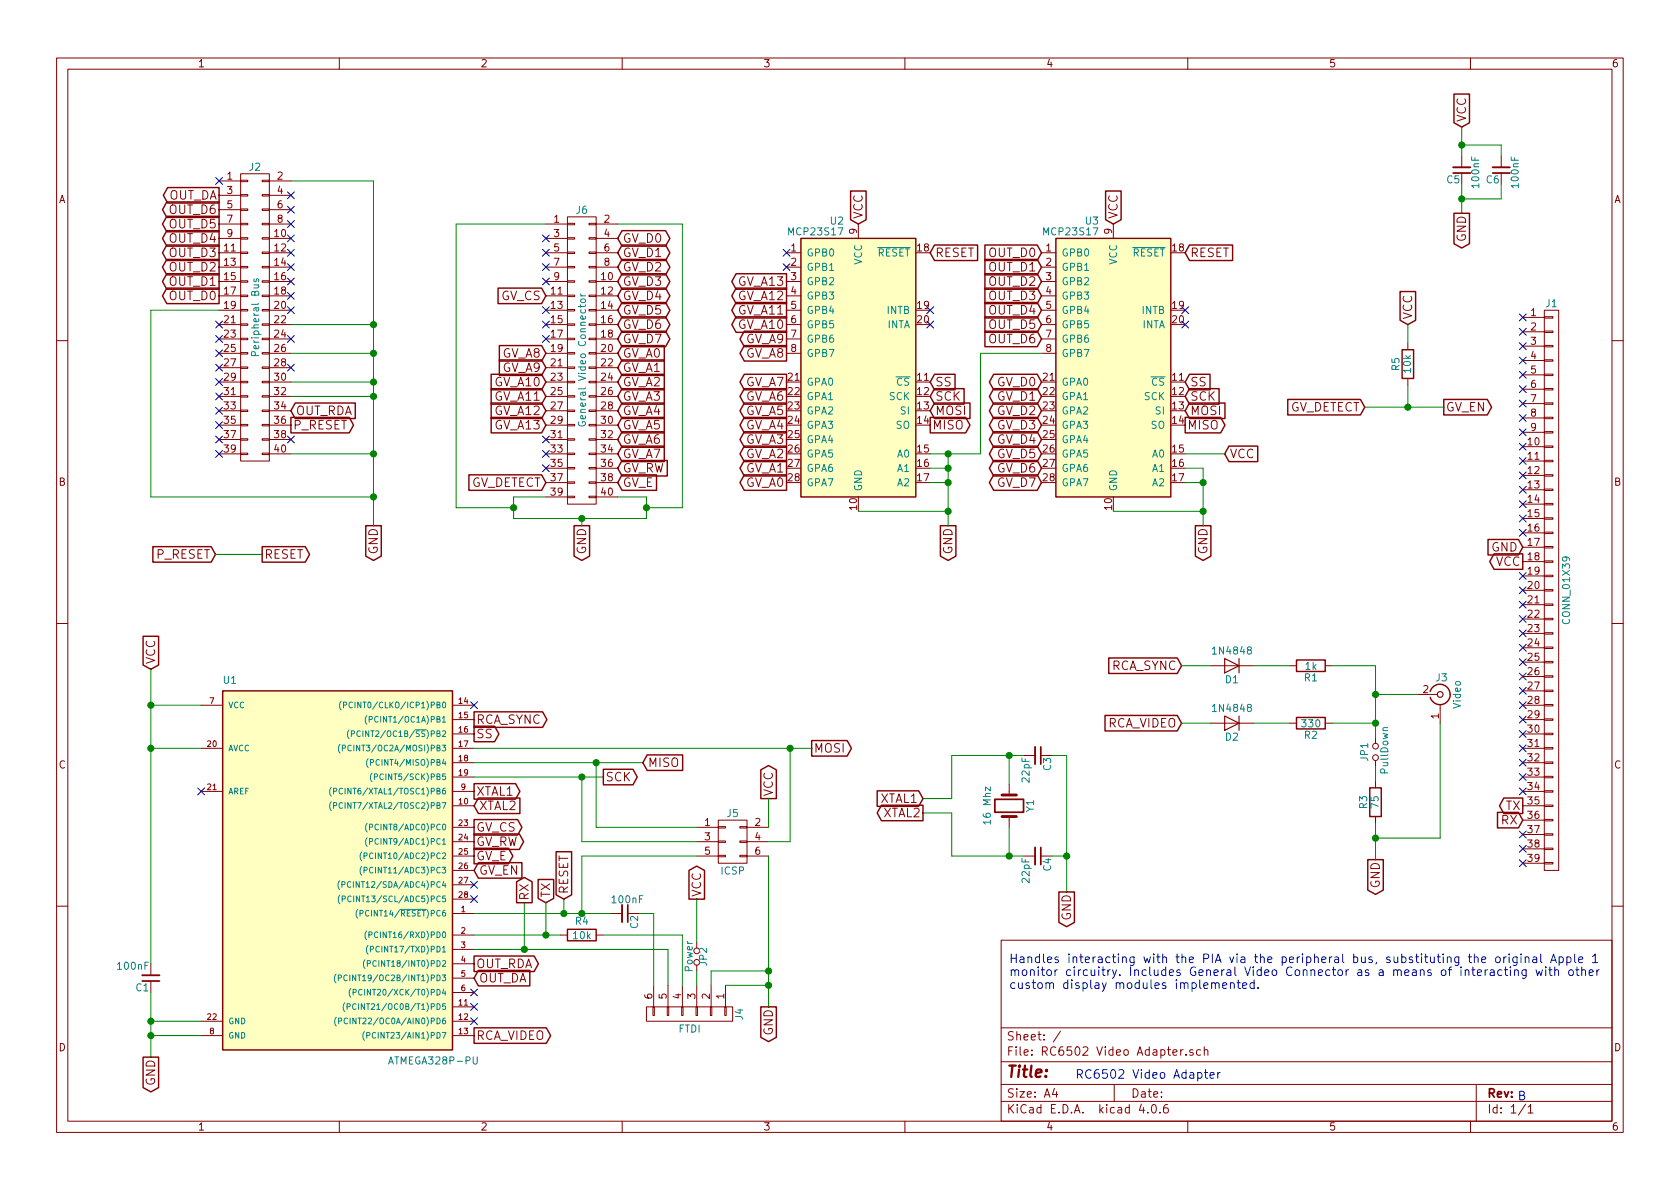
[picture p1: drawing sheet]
EESchema Schematic File Version 2
LIBS:power
LIBS:device
LIBS:transistors
LIBS:conn
LIBS:linear
LIBS:regul
LIBS:74xx
LIBS:cmos4000
LIBS:adc-dac
LIBS:memory
LIBS:xilinx
LIBS:microcontrollers
LIBS:dsp
LIBS:microchip
LIBS:analog_switches
LIBS:motorola
LIBS:texas
LIBS:intel
LIBS:audio
LIBS:interface
LIBS:digital-audio
LIBS:philips
LIBS:display
LIBS:cypress
LIBS:siliconi
LIBS:opto
LIBS:atmel
LIBS:contrib
LIBS:valves
LIBS:rca
LIBS:RC6502 Video Adapter-cache
EELAYER 25 0
EELAYER END
$Descr A4 11693 8268
encoding utf-8
Sheet 1 1
Title ""
Date ""
Rev ""
Comp ""
Comment1 ""
Comment2 ""
Comment3 ""
Comment4 ""
$EndDescr
Text GLabel 10600 3800 0    60   Input ~ 0
GND
Text GLabel 10600 3900 0    60   Output ~ 0
VCC
NoConn ~ 10600 5800
NoConn ~ 10600 4300
NoConn ~ 10600 4700
Text Notes 8500 7500 2    60   ~ 0
RC6502 Video Adapter
Text Notes 10625 7650 2    60   ~ 0
B
$Comp
L CONN_01X39 J1
U 1 1
P 10800 4100
F 0 "J1" H 10800 6100 50  0000 C CNN
F 1 "CONN_01X39" V 10900 4100 50  0000 C CNN
F 2 "Pin_Headers:Pin_Header_Angled_1x39_Pitch2.54mm" H 10800 4100 50  0001 C CNN
F 3 "" H 10800 4100 50  0001 C CNN
	1    10800 4100
	1    0    0    -1  
$EndComp
NoConn ~ 10600 5900
NoConn ~ 10600 4400
NoConn ~ 10600 4600
NoConn ~ 10600 6000
NoConn ~ 10600 4200
NoConn ~ 10600 3500
NoConn ~ 10600 3400
NoConn ~ 10600 3200
NoConn ~ 10600 3100
NoConn ~ 10600 3000
NoConn ~ 10600 2900
NoConn ~ 10600 2800
NoConn ~ 10600 2700
NoConn ~ 10600 2600
Text GLabel 1525 2050 0    60   Output ~ 0
OUT_D0
Text GLabel 1525 1950 0    60   Output ~ 0
OUT_D1
Text GLabel 1525 1850 0    60   Output ~ 0
OUT_D2
Text GLabel 1525 1750 0    60   Output ~ 0
OUT_D3
Text GLabel 1525 1650 0    60   Output ~ 0
OUT_D4
Text GLabel 1525 1550 0    60   Output ~ 0
OUT_D5
Text GLabel 1525 1450 0    60   Output ~ 0
OUT_D6
Text GLabel 3300 6700 2    60   Output ~ 0
OUT_RDA
$Comp
L CONN_02X20 J2
U 1 1
P 1775 2200
F 0 "J2" H 1775 3250 50  0000 C CNN
F 1 "Peripheral Bus" V 1775 2200 50  0000 C CNN
F 2 "Connectors:IDC_Header_Straight_40pins" H 1775 1250 50  0001 C CNN
F 3 "" H 1775 1250 50  0001 C CNN
	1    1775 2200
	1    0    0    -1  
$EndComp
Text GLabel 2600 3650 3    60   Output ~ 0
GND
NoConn ~ 10600 4800
NoConn ~ 10600 4900
NoConn ~ 10600 5000
NoConn ~ 10600 5100
NoConn ~ 10600 5200
NoConn ~ 10600 5300
NoConn ~ 10600 5400
NoConn ~ 10600 5500
NoConn ~ 10600 2200
NoConn ~ 10600 2300
NoConn ~ 10600 2400
NoConn ~ 10600 2500
NoConn ~ 10600 3600
NoConn ~ 10600 3700
NoConn ~ 10600 4000
NoConn ~ 10600 4100
NoConn ~ 1525 3150
NoConn ~ 1525 2850
NoConn ~ 1525 2750
NoConn ~ 1525 2650
NoConn ~ 1525 2550
NoConn ~ 1525 2450
NoConn ~ 1525 2350
NoConn ~ 2025 3050
NoConn ~ 1525 1250
NoConn ~ 1525 2250
NoConn ~ 2025 2550
NoConn ~ 2025 2350
NoConn ~ 2025 2150
NoConn ~ 2025 2050
NoConn ~ 2025 1950
NoConn ~ 2025 1850
NoConn ~ 2025 1750
NoConn ~ 2025 1650
NoConn ~ 2025 1550
NoConn ~ 2025 1450
NoConn ~ 2025 1350
Text GLabel 1525 1350 0    60   Output ~ 0
OUT_DA
Text GLabel 2025 2950 2    60   Output ~ 0
P_RESET
Text GLabel 2025 2850 2    60   Input ~ 0
OUT_RDA
$Comp
L ATMEGA328P-PU U1
U 1 1
P 2300 6000
F 0 "U1" H 1550 7250 50  0000 L BNN
F 1 "ATMEGA328P-PU" H 2700 4600 50  0000 L BNN
F 2 "Housings_DIP:DIP-28_W7.62mm_Socket" H 2300 6000 50  0001 C CIN
F 3 "" H 2300 6000 50  0001 C CNN
	1    2300 6000
	1    0    0    -1  
$EndComp
$Comp
L Crystal Y1
U 1 1
P 7025 5600
F 0 "Y1" H 7025 5750 50  0000 C CNN
F 1 "16 Mhz" H 7025 5450 50  0000 C CNN
F 2 "Crystals:Crystal_HC49-4H_Vertical" H 7025 5600 50  0001 C CNN
F 3 "" H 7025 5600 50  0001 C CNN
	1    7025 5600
	0    1    1    0   
$EndComp
$Comp
L C_Small C4
U 1 1
P 7225 5950
F 0 "C4" H 7235 6020 50  0000 L CNN
F 1 "22pF" H 7235 5870 50  0000 L CNN
F 2 "Capacitors_THT:C_Disc_D4.7mm_W2.5mm_P5.00mm" H 7225 5950 50  0001 C CNN
F 3 "" H 7225 5950 50  0001 C CNN
	1    7225 5950
	0    1    1    0   
$EndComp
$Comp
L C_Small C3
U 1 1
P 7225 5250
F 0 "C3" H 7235 5320 50  0000 L CNN
F 1 "22pF" H 7235 5170 50  0000 L CNN
F 2 "Capacitors_THT:C_Disc_D4.7mm_W2.5mm_P5.00mm" H 7225 5250 50  0001 C CNN
F 3 "" H 7225 5250 50  0001 C CNN
	1    7225 5250
	0    1    1    0   
$EndComp
Text GLabel 7425 6200 3    60   Output ~ 0
GND
$Comp
L C_Small C1
U 1 1
P 1050 6800
F 0 "C1" H 1060 6870 50  0000 L CNN
F 1 "100nF" H 1060 6720 50  0000 L CNN
F 2 "Capacitors_THT:C_Disc_D4.7mm_W2.5mm_P5.00mm" H 1050 6800 50  0001 C CNN
F 3 "" H 1050 6800 50  0001 C CNN
	1    1050 6800
	-1   0    0    1   
$EndComp
Text GLabel 1050 7350 3    60   Output ~ 0
GND
Text GLabel 1050 4650 1    60   Input ~ 0
VCC
Text GLabel 3300 6800 2    60   Input ~ 0
OUT_DA
Text GLabel 3300 5500 2    60   Output ~ 0
XTAL1
Text GLabel 3300 5600 2    60   Input ~ 0
XTAL2
Text GLabel 6425 5550 0    60   Input ~ 0
XTAL1
Text GLabel 6425 5650 0    60   Output ~ 0
XTAL2
Text GLabel 3925 6250 1    60   Input ~ 0
RESET
$Comp
L CONN_01X06 J4
U 1 1
P 4800 7050
F 0 "J4" H 4800 7400 50  0000 C CNN
F 1 "FTDI" V 4900 7050 50  0000 C CNN
F 2 "Pin_Headers:Pin_Header_Angled_1x06_Pitch2.54mm" H 4800 7050 50  0001 C CNN
F 3 "" H 4800 7050 50  0001 C CNN
	1    4800 7050
	0    1    1    0   
$EndComp
$Comp
L R R4
U 1 1
P 4050 6500
F 0 "R4" V 3950 6500 50  0000 C CNN
F 1 "10k" V 4050 6500 50  0000 C CNN
F 2 "Resistors_THT:R_Axial_DIN0207_L6.3mm_D2.5mm_P10.16mm_Horizontal" V 3980 6500 50  0001 C CNN
F 3 "" H 4050 6500 50  0001 C CNN
	1    4050 6500
	0    1    1    0   
$EndComp
Text GLabel 5350 7000 3    60   Output ~ 0
GND
Text GLabel 4850 6250 1    60   Output ~ 0
VCC
$Comp
L C_Small C2
U 1 1
P 4350 6350
F 0 "C2" H 4360 6420 50  0000 L CNN
F 1 "100nF" V 4250 6250 50  0000 L CNN
F 2 "Capacitors_THT:C_Disc_D4.7mm_W2.5mm_P5.00mm" H 4350 6350 50  0001 C CNN
F 3 "" H 4350 6350 50  0001 C CNN
	1    4350 6350
	0    1    1    0   
$EndComp
$Comp
L CONN_02X03 J5
U 1 1
P 5100 5850
F 0 "J5" H 5100 6050 50  0000 C CNN
F 1 "ICSP" H 5100 5650 50  0000 C CNN
F 2 "Pin_Headers:Pin_Header_Straight_2x03_Pitch2.54mm" H 5100 4650 50  0001 C CNN
F 3 "" H 5100 4650 50  0001 C CNN
	1    5100 5850
	1    0    0    -1  
$EndComp
Text GLabel 5350 5550 1    60   Output ~ 0
VCC
Text GLabel 7250 1750 0    60   Input ~ 0
OUT_D0
Text GLabel 7250 1850 0    60   Input ~ 0
OUT_D1
Text GLabel 7250 1950 0    60   Input ~ 0
OUT_D2
Text GLabel 7250 2050 0    60   Input ~ 0
OUT_D3
Text GLabel 7250 2150 0    60   Input ~ 0
OUT_D4
Text GLabel 7250 2250 0    60   Input ~ 0
OUT_D5
Text GLabel 7250 2350 0    60   Input ~ 0
OUT_D6
NoConn ~ 3300 4900
NoConn ~ 3300 6250
NoConn ~ 1400 5500
Text GLabel 3300 5000 2    60   Output ~ 0
RCA_SYNC
Text GLabel 3300 7200 2    60   Output ~ 0
RCA_VIDEO
$Comp
L Jumper_NO_Small JP1
U 1 1
P 9575 5225
F 0 "JP1" H 9575 5305 50  0000 C CNN
F 1 "PullDown" H 9585 5165 50  0000 C CNN
F 2 "Pin_Headers:Pin_Header_Straight_1x02_Pitch2.54mm" H 9575 5225 50  0001 C CNN
F 3 "" H 9575 5225 50  0001 C CNN
	1    9575 5225
	0    -1   -1   0   
$EndComp
$Comp
L R R1
U 1 1
P 9125 4625
F 0 "R1" V 9205 4625 50  0000 C CNN
F 1 "1k" V 9125 4625 50  0000 C CNN
F 2 "Resistors_THT:R_Axial_DIN0207_L6.3mm_D2.5mm_P10.16mm_Horizontal" V 9055 4625 50  0001 C CNN
F 3 "" H 9125 4625 50  0001 C CNN
	1    9125 4625
	0    1    1    0   
$EndComp
$Comp
L R R2
U 1 1
P 9125 5025
F 0 "R2" V 9205 5025 50  0000 C CNN
F 1 "330" V 9125 5025 50  0000 C CNN
F 2 "Resistors_THT:R_Axial_DIN0207_L6.3mm_D2.5mm_P10.16mm_Horizontal" V 9055 5025 50  0001 C CNN
F 3 "" H 9125 5025 50  0001 C CNN
	1    9125 5025
	0    1    1    0   
$EndComp
$Comp
L D D1
U 1 1
P 8575 4625
F 0 "D1" H 8575 4725 50  0000 C CNN
F 1 "1N4848" H 8575 4525 50  0000 C CNN
F 2 "Diodes_THT:D_DO-35_SOD27_P7.62mm_Horizontal" H 8575 4625 50  0001 C CNN
F 3 "" H 8575 4625 50  0001 C CNN
	1    8575 4625
	-1   0    0    1   
$EndComp
$Comp
L D D2
U 1 1
P 8575 5025
F 0 "D2" H 8575 5125 50  0000 C CNN
F 1 "1N4848" H 8575 4925 50  0000 C CNN
F 2 "Diodes_THT:D_DO-35_SOD27_P7.62mm_Horizontal" H 8575 5025 50  0001 C CNN
F 3 "" H 8575 5025 50  0001 C CNN
	1    8575 5025
	-1   0    0    1   
$EndComp
Text GLabel 8225 4625 0    60   Input ~ 0
RCA_SYNC
Text GLabel 8225 5025 0    60   Input ~ 0
RCA_VIDEO
$Comp
L R R3
U 1 1
P 9575 5575
F 0 "R3" V 9655 5575 50  0000 C CNN
F 1 "75" V 9575 5575 50  0000 C CNN
F 2 "Resistors_THT:R_Axial_DIN0207_L6.3mm_D2.5mm_P10.16mm_Horizontal" V 9505 5575 50  0001 C CNN
F 3 "" H 9575 5575 50  0001 C CNN
	1    9575 5575
	-1   0    0    1   
$EndComp
Text GLabel 9575 5975 3    60   Output ~ 0
GND
Text GLabel 10600 5600 0    60   Output ~ 0
TX
$Comp
L Jumper_NO_Small JP2
U 1 1
P 4850 6650
F 0 "JP2" H 4850 6700 50  0000 C CNN
F 1 "Power" H 4850 6600 50  0000 C CNN
F 2 "Pin_Headers:Pin_Header_Angled_1x02_Pitch2.54mm" H 4850 6650 50  0001 C CNN
F 3 "" H 4850 6650 50  0001 C CNN
	1    4850 6650
	0    1    1    0   
$EndComp
Text GLabel 3800 6275 1    60   Input ~ 0
TX
Wire Wire Line
	6625 5250 7125 5250
Wire Wire Line
	6625 5950 7125 5950
Wire Wire Line
	7425 5950 7325 5950
Wire Wire Line
	7425 5250 7425 6200
Wire Wire Line
	7425 5250 7325 5250
Wire Wire Line
	7025 5450 7025 5250
Connection ~ 7025 5250
Wire Wire Line
	7025 5750 7025 5950
Connection ~ 7025 5950
Wire Wire Line
	6625 5650 6625 5950
Wire Wire Line
	6625 5550 6625 5250
Connection ~ 7425 5950
Wire Wire Line
	1050 6900 1050 7350
Wire Wire Line
	1050 7200 1400 7200
Wire Wire Line
	1400 7100 1050 7100
Connection ~ 1050 7100
Connection ~ 1050 7200
Wire Wire Line
	1050 4650 1050 6700
Wire Wire Line
	1400 4900 1050 4900
Connection ~ 1050 4900
Wire Wire Line
	1050 5200 1400 5200
Connection ~ 1050 5200
Wire Wire Line
	6625 5550 6425 5550
Wire Wire Line
	6625 5650 6425 5650
Wire Wire Line
	3300 6600 4650 6600
Wire Wire Line
	3300 6500 3900 6500
Wire Wire Line
	4200 6500 4750 6500
Wire Wire Line
	3300 6350 4250 6350
Wire Wire Line
	4550 6350 4550 6850
Wire Wire Line
	4650 6600 4650 6850
Wire Wire Line
	4750 6500 4750 6850
Wire Wire Line
	5350 5950 5350 7000
Wire Wire Line
	4550 6350 4450 6350
Wire Wire Line
	5050 6850 5350 6850
Connection ~ 5350 6850
Wire Wire Line
	4950 6850 4950 6750
Wire Wire Line
	4950 6750 5350 6750
Wire Wire Line
	4850 6850 4850 6750
Wire Wire Line
	4050 5950 4850 5950
Wire Wire Line
	4050 5950 4050 6350
Connection ~ 4050 6350
Wire Wire Line
	4050 5850 4850 5850
Wire Wire Line
	4050 5850 4050 5400
Wire Wire Line
	3300 5400 4200 5400
Wire Wire Line
	4150 5750 4850 5750
Wire Wire Line
	5350 5850 5500 5850
Wire Wire Line
	5500 5850 5500 5200
Wire Wire Line
	3300 5200 5650 5200
Wire Wire Line
	5350 5550 5350 5750
Connection ~ 5350 6750
Wire Wire Line
	8725 4625 8975 4625
Wire Wire Line
	8725 5025 8975 5025
Wire Wire Line
	8225 4625 8425 4625
Wire Wire Line
	8225 5025 8425 5025
Wire Wire Line
	9275 4625 9575 4625
Wire Wire Line
	9575 4625 9575 5125
Wire Wire Line
	9575 4825 9875 4825
Wire Wire Line
	9575 5025 9275 5025
Connection ~ 9575 4825
Connection ~ 9575 5025
Wire Wire Line
	9575 5325 9575 5425
Wire Wire Line
	9575 5725 9575 5975
Wire Wire Line
	10025 5025 10025 5825
Wire Wire Line
	10025 5825 9575 5825
Connection ~ 9575 5825
Wire Wire Line
	4850 6250 4850 6550
Text GLabel 10600 5700 0    60   Input ~ 0
RX
NoConn ~ 1525 3050
NoConn ~ 1525 2950
Wire Wire Line
	2025 1250 2600 1250
Wire Wire Line
	2600 1250 2600 3650
Wire Wire Line
	2025 2250 2600 2250
Connection ~ 2600 2250
Wire Wire Line
	2025 2450 2600 2450
Connection ~ 2600 2450
Wire Wire Line
	2025 2650 2600 2650
Connection ~ 2600 2650
Wire Wire Line
	2025 2750 2600 2750
Connection ~ 2600 2750
Wire Wire Line
	2025 3150 2600 3150
Connection ~ 2600 3150
Wire Wire Line
	2600 3450 1050 3450
Connection ~ 2600 3450
Wire Wire Line
	1050 3450 1050 2150
Wire Wire Line
	1050 2150 1525 2150
$Comp
L RCA_PLUG J3
U 1 1
P 10025 4825
F 0 "J3" H 10035 4945 50  0000 C CNN
F 1 "Video" V 10140 4825 50  0000 C CNN
F 2 "rca:rca_yellow" H 10025 4825 50  0001 C CNN
F 3 "" H 10025 4825 50  0001 C CNN
	1    10025 4825
	1    0    0    -1  
$EndComp
Wire Wire Line
	4150 5300 4150 5750
Wire Wire Line
	3300 5300 4475 5300
$Comp
L MCP23S17 U2
U 1 1
P 5975 2550
F 0 "U2" H 5875 3575 50  0000 R CNN
F 1 "MCP23S17" H 5875 3500 50  0000 R CNN
F 2 "Housings_DIP:DIP-28_W7.62mm_Socket" H 6025 1600 50  0001 L CNN
F 3 "" H 6225 3550 50  0001 C CNN
	1    5975 2550
	1    0    0    -1  
$EndComp
$Comp
L MCP23S17 U3
U 1 1
P 7750 2550
F 0 "U3" H 7650 3575 50  0000 R CNN
F 1 "MCP23S17" H 7650 3500 50  0000 R CNN
F 2 "Housings_DIP:DIP-28_W7.62mm_Socket" H 7800 1600 50  0001 L CNN
F 3 "" H 8000 3550 50  0001 C CNN
	1    7750 2550
	1    0    0    -1  
$EndComp
Text GLabel 3300 5100 2    60   Output ~ 0
SS
Text GLabel 5650 5200 2    60   Output ~ 0
MOSI
Text GLabel 4475 5300 2    60   Input ~ 0
MISO
Text GLabel 4200 5400 2    60   Output ~ 0
SCK
Connection ~ 4050 5400
Connection ~ 4150 5300
Connection ~ 5500 5200
$Comp
L CONN_02X20 J6
U 1 1
P 4050 2500
F 0 "J6" H 4050 3550 50  0000 C CNN
F 1 "General Video Connector" V 4050 2500 50  0000 C CNN
F 2 "Connectors:IDC_Header_Straight_40pins" H 4050 1550 50  0001 C CNN
F 3 "" H 4050 1550 50  0001 C CNN
	1    4050 2500
	1    0    0    -1  
$EndComp
Text GLabel 4300 2450 2    60   Input ~ 0
GV_A0
Text GLabel 4300 2550 2    60   Input ~ 0
GV_A1
Text GLabel 4300 2650 2    60   Input ~ 0
GV_A2
Text GLabel 4300 2750 2    60   Input ~ 0
GV_A3
Text GLabel 4300 2850 2    60   Input ~ 0
GV_A4
Text GLabel 4300 2950 2    60   Input ~ 0
GV_A5
Text GLabel 4300 3050 2    60   Input ~ 0
GV_A6
Text GLabel 4300 3150 2    60   Input ~ 0
GV_A7
Text GLabel 3800 2450 0    60   Input ~ 0
GV_A8
Text GLabel 3800 2550 0    60   Input ~ 0
GV_A9
Text GLabel 3800 2650 0    60   Input ~ 0
GV_A10
Text GLabel 3800 2750 0    60   Input ~ 0
GV_A11
Text GLabel 3800 2850 0    60   Input ~ 0
GV_A12
Text GLabel 3800 2950 0    60   Input ~ 0
GV_A13
Text GLabel 4300 1650 2    60   BiDi ~ 0
GV_D0
Text GLabel 4300 1750 2    60   BiDi ~ 0
GV_D1
Text GLabel 4300 1850 2    60   BiDi ~ 0
GV_D2
Text GLabel 4300 1950 2    60   BiDi ~ 0
GV_D3
Text GLabel 4300 2050 2    60   BiDi ~ 0
GV_D4
Text GLabel 4300 2150 2    60   BiDi ~ 0
GV_D5
Text GLabel 4300 2250 2    60   BiDi ~ 0
GV_D6
Text GLabel 4300 2350 2    60   BiDi ~ 0
GV_D7
NoConn ~ 3800 2150
NoConn ~ 3800 2250
NoConn ~ 3800 2350
NoConn ~ 3800 1650
NoConn ~ 3800 1750
NoConn ~ 3800 1850
NoConn ~ 3800 1950
Text GLabel 4300 3250 2    60   Input ~ 0
GV_RW
Text GLabel 4300 3350 2    60   Input ~ 0
GV_E
Text GLabel 4050 3650 3    60   Output ~ 0
GND
Wire Wire Line
	3575 3600 4500 3600
Wire Wire Line
	4050 3600 4050 3650
Wire Wire Line
	4500 3600 4500 3450
Wire Wire Line
	4500 3450 4300 3450
Connection ~ 4050 3600
Wire Wire Line
	3575 3450 3800 3450
Wire Wire Line
	3575 3450 3575 3600
Wire Wire Line
	4300 1550 4750 1550
Wire Wire Line
	4750 1550 4750 3525
Wire Wire Line
	4750 3525 4500 3525
Connection ~ 4500 3525
Connection ~ 3575 3525
Text GLabel 6600 3650 3    60   Output ~ 0
GND
Wire Wire Line
	6475 3150 6825 3150
Wire Wire Line
	6600 3150 6600 3650
Wire Wire Line
	6475 3250 6600 3250
Connection ~ 6600 3250
Wire Wire Line
	6475 3350 6600 3350
Connection ~ 6600 3350
Text GLabel 8375 3650 3    60   Output ~ 0
GND
Wire Wire Line
	8375 3250 8375 3650
Wire Wire Line
	8250 3250 8375 3250
Wire Wire Line
	8250 3350 8375 3350
Connection ~ 8375 3350
Text GLabel 8525 3150 2    60   Input ~ 0
VCC
Wire Wire Line
	8250 3150 8525 3150
Text GLabel 6475 2650 2    60   Input ~ 0
SS
Text GLabel 8250 2650 2    60   Input ~ 0
SS
Text GLabel 6475 2750 2    60   Input ~ 0
SCK
Text GLabel 8250 2750 2    60   Input ~ 0
SCK
Text GLabel 8250 2850 2    60   Input ~ 0
MOSI
Text GLabel 6475 2850 2    60   Input ~ 0
MOSI
Text GLabel 8250 2950 2    60   Output ~ 0
MISO
Text GLabel 6475 2950 2    60   Output ~ 0
MISO
NoConn ~ 8250 2150
NoConn ~ 8250 2250
NoConn ~ 6475 2150
NoConn ~ 6475 2250
Text GLabel 8250 1750 2    60   Input ~ 0
RESET
Text GLabel 6475 1750 2    60   Input ~ 0
RESET
Wire Wire Line
	5975 3550 6600 3550
Connection ~ 6600 3550
Wire Wire Line
	7750 3550 8375 3550
Connection ~ 8375 3550
Text GLabel 7750 1550 1    60   Input ~ 0
VCC
Text GLabel 5975 1550 1    60   Input ~ 0
VCC
Text GLabel 7250 2650 0    60   BiDi ~ 0
GV_D0
Text GLabel 7250 2750 0    60   BiDi ~ 0
GV_D1
Text GLabel 7250 2850 0    60   BiDi ~ 0
GV_D2
Text GLabel 7250 2950 0    60   BiDi ~ 0
GV_D3
Text GLabel 7250 3050 0    60   BiDi ~ 0
GV_D4
Text GLabel 7250 3150 0    60   BiDi ~ 0
GV_D5
Text GLabel 7250 3250 0    60   BiDi ~ 0
GV_D6
Text GLabel 7250 3350 0    60   BiDi ~ 0
GV_D7
Wire Wire Line
	3925 6250 3925 6350
Connection ~ 3925 6350
Wire Wire Line
	3800 6275 3800 6500
Connection ~ 3800 6500
Wire Wire Line
	7250 2450 6825 2450
Wire Wire Line
	6825 2450 6825 3150
Connection ~ 6600 3150
Text GLabel 3800 2050 0    60   Input ~ 0
GV_CS
Text GLabel 3300 5750 2    60   Output ~ 0
GV_CS
Text GLabel 3300 5850 2    60   Output ~ 0
GV_RW
Text GLabel 3300 5950 2    60   Output ~ 0
GV_E
Text GLabel 5475 3350 0    60   Output ~ 0
GV_A0
Text GLabel 5475 3250 0    60   Output ~ 0
GV_A1
Text GLabel 5475 3050 0    60   Output ~ 0
GV_A3
Text GLabel 5475 2950 0    60   Output ~ 0
GV_A4
Text GLabel 5475 2850 0    60   Output ~ 0
GV_A5
Text GLabel 5475 3150 0    60   Output ~ 0
GV_A2
Text GLabel 5475 2750 0    60   Output ~ 0
GV_A6
Text GLabel 5475 2450 0    60   Output ~ 0
GV_A8
Text GLabel 5475 2650 0    60   Output ~ 0
GV_A7
Text GLabel 5475 2350 0    60   Output ~ 0
GV_A9
Text GLabel 5475 2250 0    60   Output ~ 0
GV_A10
Text GLabel 5475 2150 0    60   Output ~ 0
GV_A11
Text GLabel 5475 2050 0    60   Output ~ 0
GV_A12
Text GLabel 5475 1950 0    60   Output ~ 0
GV_A13
NoConn ~ 5475 1750
NoConn ~ 5475 1850
NoConn ~ 3800 3050
NoConn ~ 3800 3150
NoConn ~ 3800 3250
$Comp
L R R5
U 1 1
P 9800 2525
F 0 "R5" V 9880 2525 50  0000 C CNN
F 1 "10k" V 9800 2525 50  0000 C CNN
F 2 "Resistors_THT:R_Axial_DIN0207_L6.3mm_D2.5mm_P10.16mm_Horizontal" V 9730 2525 50  0001 C CNN
F 3 "" H 9800 2525 50  0001 C CNN
	1    9800 2525
	-1   0    0    1   
$EndComp
Text GLabel 9800 2250 1    60   Input ~ 0
VCC
Text GLabel 3300 6050 2    60   Input ~ 0
GV_EN
Text GLabel 9500 2825 0    60   Input ~ 0
GV_DETECT
Text GLabel 10050 2825 2    60   Output ~ 0
GV_EN
Wire Wire Line
	9500 2825 10050 2825
Wire Wire Line
	9800 2250 9800 2375
Wire Wire Line
	9800 2675 9800 2825
Connection ~ 9800 2825
Text GLabel 3800 3350 0    60   Input ~ 0
GV_DETECT
Wire Wire Line
	3800 1550 3175 1550
Wire Wire Line
	3175 1550 3175 3525
Wire Wire Line
	3175 3525 3575 3525
Text GLabel 1500 3850 0    60   Input ~ 0
P_RESET
Text GLabel 1825 3850 2    60   Output ~ 0
RESET
Wire Wire Line
	1825 3850 1500 3850
NoConn ~ 10600 3300
NoConn ~ 10600 4500
Text GLabel 3650 6275 1    60   Output ~ 0
RX
Wire Wire Line
	3650 6275 3650 6600
Connection ~ 3650 6600
NoConn ~ 3300 6150
NoConn ~ 3300 7100
NoConn ~ 3300 7000
NoConn ~ 3300 6900
NoConn ~ -675 1525
$Comp
L C_Small C5
U 1 1
P 10175 1175
F 0 "C5" H 10185 1245 50  0000 L CNN
F 1 "100nF" V 10075 1075 50  0000 L CNN
F 2 "Capacitors_THT:C_Disc_D4.7mm_W2.5mm_P5.00mm" H 10175 1175 50  0001 C CNN
F 3 "" H 10175 1175 50  0001 C CNN
	1    10175 1175
	-1   0    0    1   
$EndComp
$Comp
L C_Small C6
U 1 1
P 10450 1175
F 0 "C6" H 10460 1245 50  0000 L CNN
F 1 "100nF" V 10350 1075 50  0000 L CNN
F 2 "Capacitors_THT:C_Disc_D4.7mm_W2.5mm_P5.00mm" H 10450 1175 50  0001 C CNN
F 3 "" H 10450 1175 50  0001 C CNN
	1    10450 1175
	-1   0    0    1   
$EndComp
Text GLabel 10175 875  1    60   Input ~ 0
VCC
Text GLabel 10175 1475 3    60   Output ~ 0
GND
Wire Wire Line
	10175 875  10175 1075
Wire Wire Line
	10175 1275 10175 1475
Wire Wire Line
	10450 1075 10450 1000
Wire Wire Line
	10450 1000 10175 1000
Connection ~ 10175 1000
Wire Wire Line
	10450 1275 10450 1375
Wire Wire Line
	10450 1375 10175 1375
Connection ~ 10175 1375
Text Notes 7025 6875 0    60   ~ 0
Handles interacting with the PIA via the peripheral bus, substituting the original Apple 1\nmonitor circuitry. Includes General Video Connector as a means of interacting with other\ncustom display modules implemented.
$EndSCHEMATC
